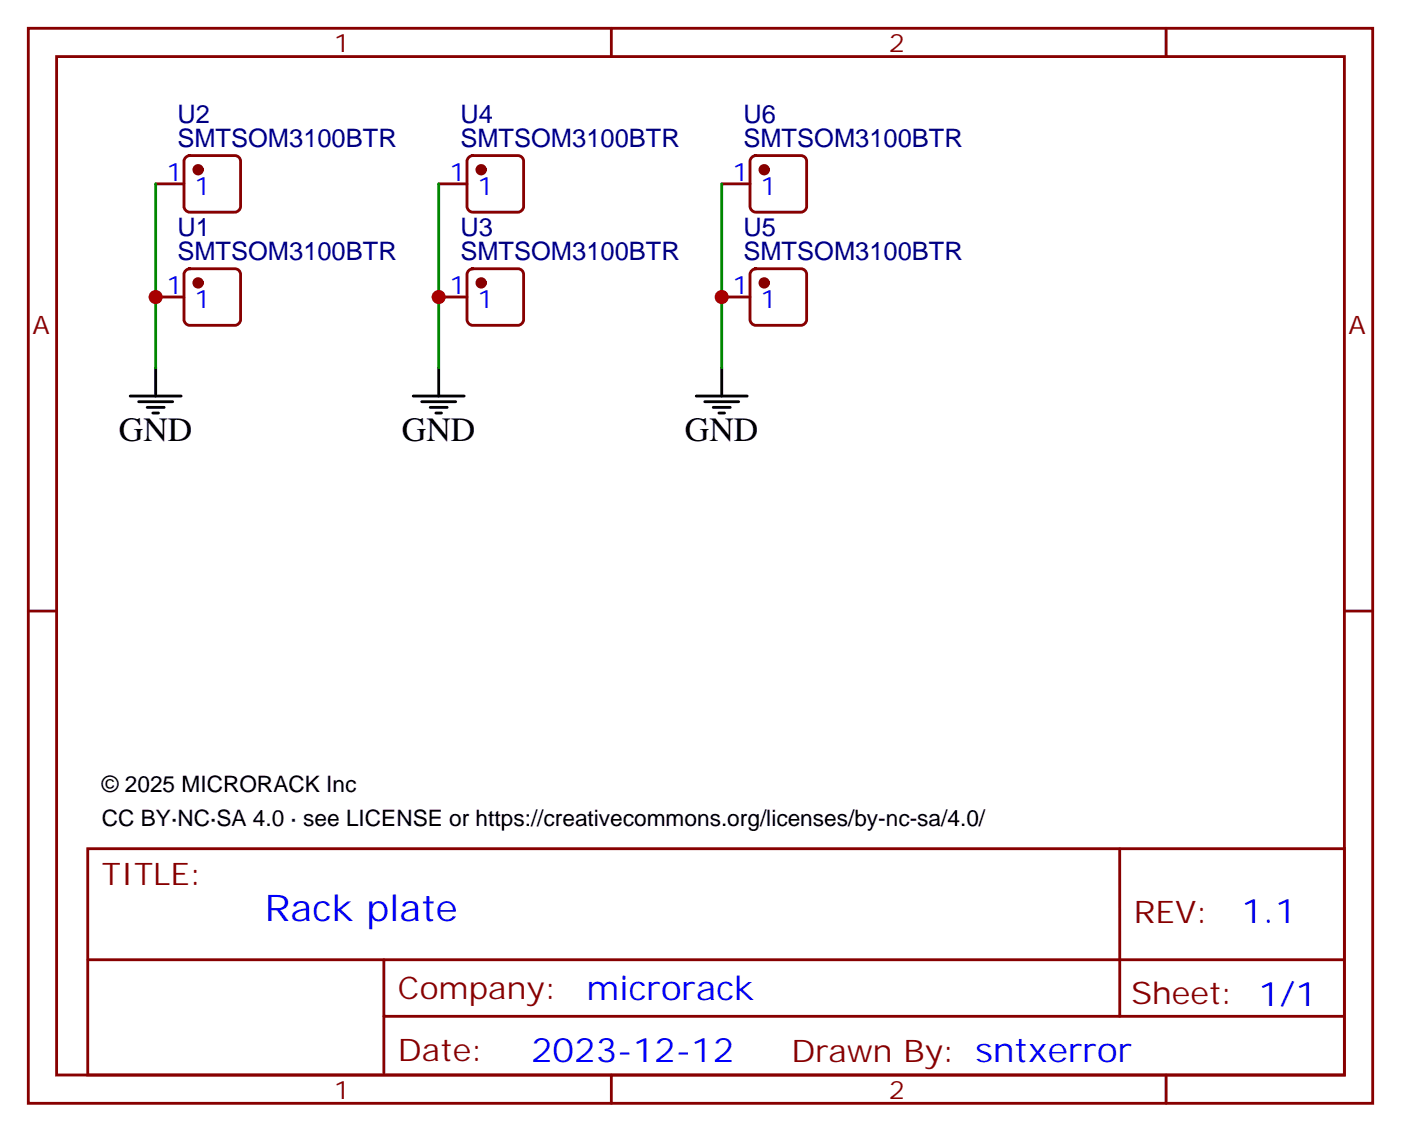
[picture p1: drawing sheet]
<svg xmlns="http://www.w3.org/2000/svg" width="175mm" height="142mm" viewBox="0 0 175 142" stroke-linecap="round" stroke-linejoin="round" font-family="sans-serif">
<g fill="none" stroke="#870000" stroke-width=".35">
<path d="M3.5 3.5h167.6v134.1h-167.6zM7.1 7.1h160.5v127h-160.5zM23.2 19.6l.4-.2h5.7a.71 .71 0 0 1 .7 .7v5.7a.76 .76 0 0 1-.7 .7h-5.7a.76 .76 0 0 1-.7-.7v-5.7zM58.4 19.6l.5-.2h5.7a.71 .71 0 0 1 .7 .7v5.7a.76 .76 0 0 1-.7 .7h-5.7a.76 .76 0 0 1-.7-.7v-5.7zM76.2 3.5v3.6M93.7 19.6l.5-.2h5.6a.71 .71 0 0 1 .7 .7v5.7a.76 .76 0 0 1-.7 .7h-5.6a.76 .76 0 0 1-.7-.7v-5.7zM145.3 3.5v3.6M19.4 22.9h3.5M19.4 37h3.5M23.2 33.7l.4-.2h5.7a.71 .71 0 0 1 .7 .7v5.7a.76 .76 0 0 1-.7 .7h-5.7a.76 .76 0 0 1-.7-.7v-5.7zM54.7 22.9h3.5M54.7 37h3.5"/>
<path d="M58.4 33.7l.5-.2h5.7a.71 .71 0 0 1 .7 .7v5.7a.76 .76 0 0 1-.7 .7h-5.7a.76 .76 0 0 1-.7-.7v-5.7zM90 22.9h3.5M90 37h3.5M93.7 33.7l.5-.2h5.6a.71 .71 0 0 1 .7 .7v5.7a.76 .76 0 0 1-.7 .7h-5.6a.76 .76 0 0 1-.7-.7v-5.7zM3.5 76.2h3.6M167.6 76.2h3.5M10.9 105.8h156.7v28.3h-156.7zM11 119.7h156.4M47.8 119.7v14.1M139.6 105.9v20.8M47.8 126.7h119.6M76.2 134.1v3.5"/>
<path d="M145.3 134.1v3.5"/>
</g>
<g fill="#870000" stroke="#870000" stroke-width=".35">
<circle cx="24.7" cy="21.2" r=".53"/>
<circle cx="24.7" cy="35.3" r=".53"/>
<circle cx="60" cy="35.3" r=".53"/>
<circle cx="60" cy="21.2" r=".53"/>
<circle cx="95.2" cy="35.3" r=".53"/>
<circle cx="95.2" cy="21.2" r=".53"/>
</g>
<g fill="none" stroke="#000" stroke-width=".35">
<path d="M16.2 49.4h6.4M17.3 50.1h4.2M18.3 50.8h2.2M19 51.5h.8M19.4 45.9v3.5M51.5 49.4h6.4M52.6 50.1h4.2M53.6 50.8h2.1M54.3 51.5h.7M54.7 45.9v3.5M86.8 49.4h6.3M87.8 50.1h4.3"/>
<path d="M88.9 50.8h2.1M89.6 51.5h.7M90 45.9v3.5"/>
</g>
<path d="M19.4 22.9v23M54.7 22.9v23M90 22.9v23" fill="none" stroke="#008700" stroke-width=".35"/>
<g fill="#c00">
<circle cx="19.4" cy="37" r=".88"/>
<circle cx="54.7" cy="37" r=".88"/>
<circle cx="90" cy="37" r=".88"/>
</g>
<text font-size="4.6" fill="#00f" x="33" y="114.9">Rack plate</text>
<g font-size="4.2">
<text x="14.8" y="55">GND</text>
<text x="50.1" y="55">GND</text>
<text x="85.4" y="55">GND</text>
</g>
<g font-size="4.2" fill="#00f">
<text x="154.7" y="115.1">1.1</text>
<text x="73.1" y="124.7">microrack</text>
<text x="66.2" y="132.5">2023-12-12</text>
</g>
<g font-size="3.9" fill="#800">
<text x="12.7" y="110.4">TITLE:</text>
<text x="141.3" y="115.1">REV:</text>
<text x="49.6" y="124.6">Company:</text>
<text x="141" y="125.2">Sheet: 1/1</text>
<text x="49.6" y="132.3">Date:</text>
<text x="98.6" y="132.4">Drawn By: sntxerror</text>
</g>
<g font-size="3.2" fill="#800">
<text x="41.6" y="6.5">1</text>
<text x="110.8" y="6.5">2</text>
<text x="4.1" y="41.6">A</text>
<text x="168.1" y="41.6">A</text>
<text x="41.6" y="137.1">1</text>
<text x="110.8" y="137.1">2</text>
</g>
<g font-size="3.2" fill="#000080">
<text x="22.1" y="15.4">U2</text>
<text x="57.4" y="15.4">U4</text>
<text x="92.7" y="15.4">U6</text>
<text x="22.1" y="18.3">SMTSOM3100BTR</text>
<text x="57.4" y="18.3">SMTSOM3100BTR</text>
<text x="92.7" y="18.3">SMTSOM3100BTR</text>
<text x="22.1" y="29.5">U1</text>
<text x="57.4" y="29.5">U3</text>
<text x="92.7" y="29.5">U5</text>
<text x="22.1" y="32.5">SMTSOM3100BTR</text>
<text x="57.4" y="32.5">SMTSOM3100BTR</text>
<text x="92.7" y="32.5">SMTSOM3100BTR</text>
</g>
<g font-size="3.2" fill="#00f">
<text x="20.7" y="22.6">1</text>
<text x="56" y="22.6">1</text>
<text x="91.3" y="22.6">1</text>
<text x="24.2" y="24.3">1</text>
<text x="59.5" y="24.3">1</text>
<text x="94.8" y="24.3">1</text>
<text x="20.7" y="36.7">1</text>
<text x="24.2" y="38.5">1</text>
<text x="56" y="36.7">1</text>
<text x="59.5" y="38.5">1</text>
<text x="91.3" y="36.7">1</text>
<text x="94.8" y="38.5">1</text>
</g>
<g font-size="2.8">
<text x="12.7" y="98.8">© 2025 MICRORACK Inc</text>
<text x="12.7" y="103">CC BY·NC·SA 4.0 · see LICENSE or https://creativecommons.org/licenses/by-nc-sa/4.0/</text>
</g>
</svg>
